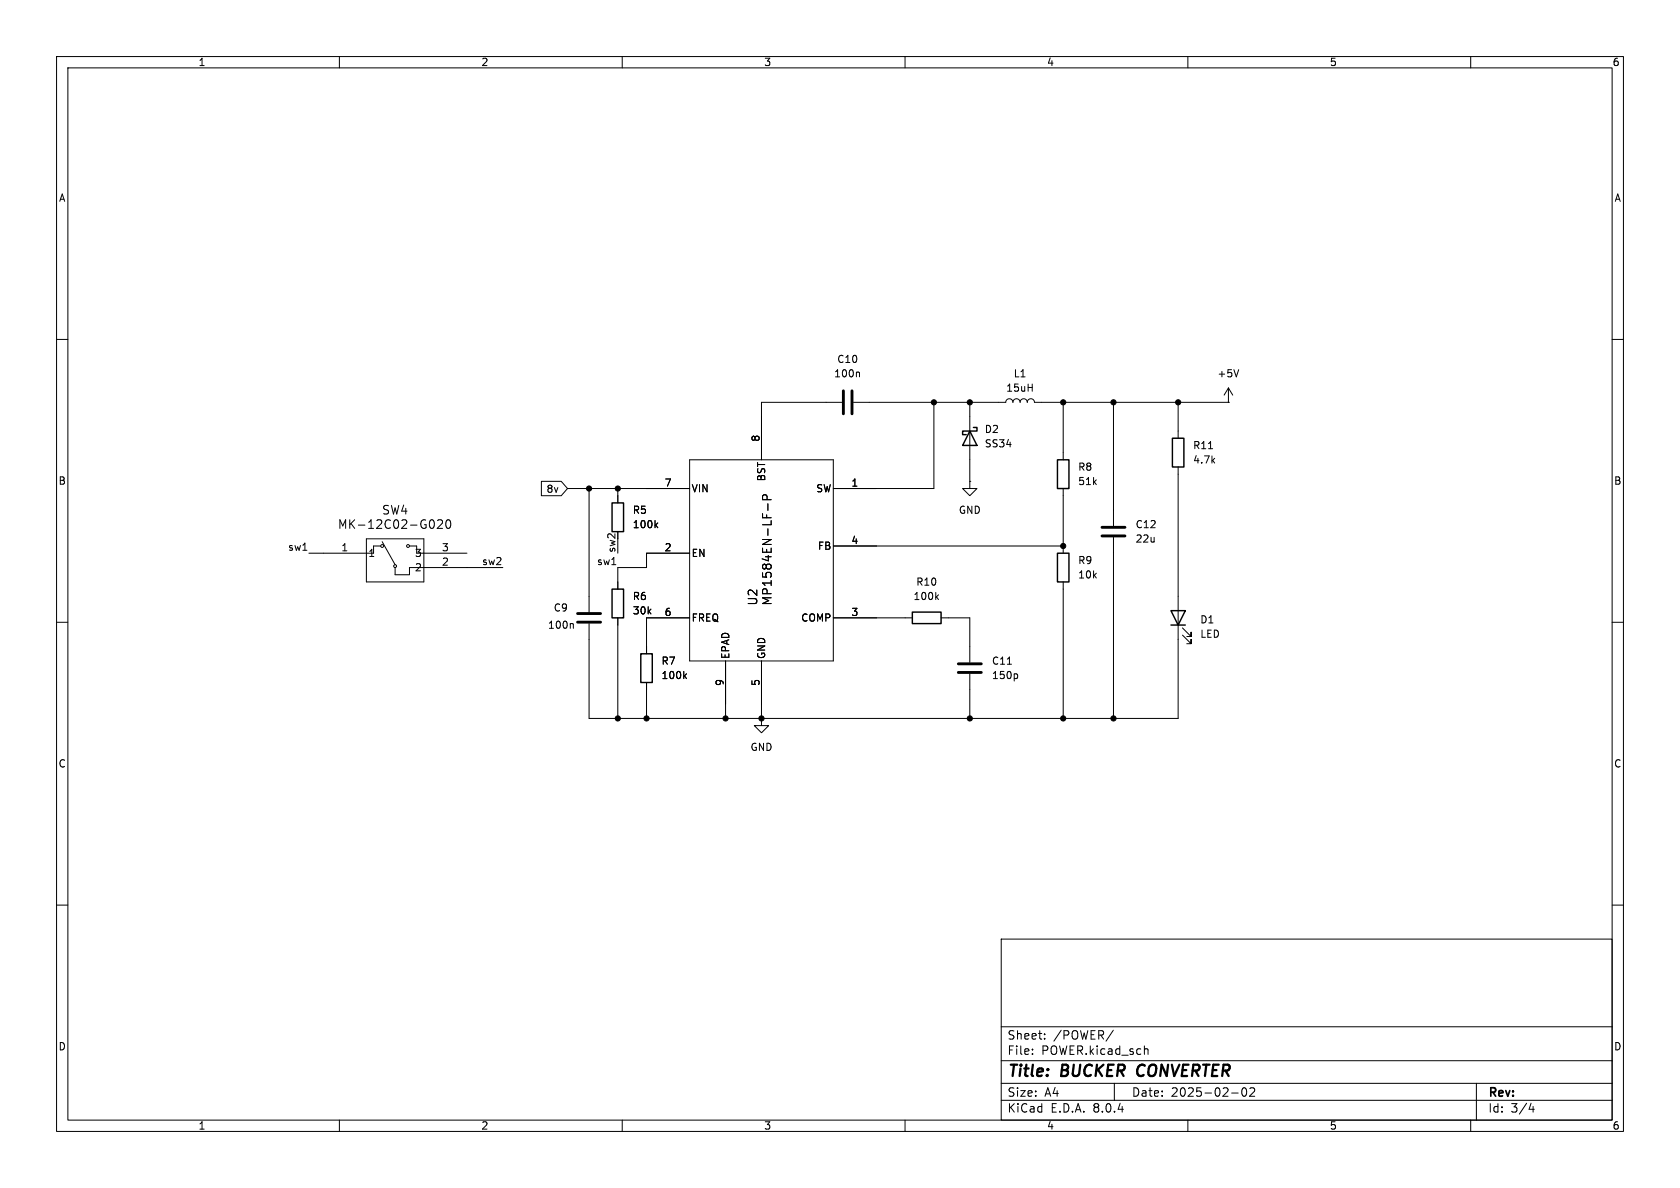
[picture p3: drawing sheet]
<svg xmlns="http://www.w3.org/2000/svg" width="297mm" height="210mm" viewBox="0 0 297 210" stroke-linecap="round" stroke-linejoin="round" font-family="sans-serif">
<g fill="none" stroke="#000" stroke-width=".18">
<path d="M10 10h277v190h-277zM12 12h273v186h-273zM60 10v2M110 10v2M160 10v2M210 10v2M260 10v2M10 60h2M285 60h2M148.8 71.1h-14.2v10.2M150.9 71.1h26.9a.64 .64 0 0 1 .6-.6 .64 .64 0 0 1 .7 .6 .64 .64 0 0 1 .6-.6 .64 .64 0 0 1 .6 .6 .64 .64 0 0 1 .7-.6 .64 .64 0 0 1 .6 .6 .64 .64 0 0 1 .6-.6 .64 .64 0 0 1 .7 .6h34.3M151.8 65.8l.1 .2v.6"/>
<path d="M165.1 71.1v15.3h-17.8M171.4 71.1v14M188 71.1v10.2M196.8 71.1v21.9M208.3 71.1v6.4M213.7 79.3h.7M217.2 71.1h.1M217.2 68.6l-.8 1.3M217.2 68.6v2.5M217.2 68.6l.7 1.3M219 65.3l-.4 1.3M53.5 97.3h.8"/>
<path d="M54.6 97.8h10.2M64.8 95.3h10.1v7.6h-10.1zM67.3 96.5h-1.3v1.3M67.6 95.8l2.2 4M72.4 96.5h1.3v1.3h8.8M76.3 91.9a.83 .83 0 0 1 .6 .6 .83 .83 0 0 1-.3 .8l-.3 .1M77.4 92l.5-.1 .3 .1v.3l-.9 1.1h.9M79 92l.2-.1a.83 .83 0 0 1 .6 .6 .83 .83 0 0 1-.3 .8l-.2 .1a.82 .82 0 0 1-.3-1.4zM95.7 85.1h3.5l1.1 1.3-1.1 1.2h-3.5zM100.3 86.4h21.6M104.1 86.4v21.8M108.2 99.8h.7"/>
<path d="M109.2 86.4v2.5M109.2 94v1.3M115.9 92.8l.4 .5M116.3 92.4l-.5 .5M121.9 97.8h-7.6v2.5h-5.1v3.8M121.9 81.3h25.4v35.5h-25.4zM135.6 88.3l-.1-.7-.2-.1h-.3l-.2 .3v.5h1.5M135.8 89.1v1.1M147.3 96.5h40.7M171.4 85.1v1.3h1.3l-1.3 1.2-1.2-1.2h1.2M171.4 85.1h.1M188 86.4v11.4"/>
<path d="M196.8 95v32M208.3 82.6v44.4h-104.2v-16.8M10 110h2M69.8 100.3v1.3h2.6v-1.3h16.5M101.2 110.2l.2 .2v.7M109.2 109.2v17.8M121 119.5l.4 .5M121.4 119.1l-.5 .5M121.9 109.2h-7.6v6.4M128.3 116.8v10.2M134.6 116.8v10.2M147.3 109.2h14"/>
<path d="M165.6 105.5l.3 .5M165.9 105.1l-.5 .5M166.4 109.2h5v7.9M171.4 119.1v7.9M178.1 117.4h.7M179.7 119.1l.2 .3v.3l-.2 .3M188 102.9v24.1M209 112.3l1.6 1.5v-.8v.8h-.8M209 111l1.6 1.5v-.7v.7h-.8M285 110h2M114.3 120.7v6.3M134.6 127v1.3h1.3l-1.3 1.2-1.3-1.2h1.3"/>
<path d="M134.6 127h.1M10 160h2M285 160h2M177 166h108v32h-108zM60 198v2M110 198v2M160 198v2M177 194.5h108M177 191.5h108M177 187.5h108M177 181.5h108M182.5 186.3v.1"/>
<path d="M182.5 185.5v.1M184.7 183.6v.1M184.7 182.8v.1M196.8 182.1l-1.3 2M197 191.5v3M202.4 185.5h.5l.1 .9M210 198v2M217.7 193.2h1.2M219.7 192.4l.2-.1a.81 .81 0 0 1 .6 .6 .81 .81 0 0 1-.3 .8l-.2 .1a.81 .81 0 0 1-.3-1.4zM221 192.4l.5-.1 .2 .1 .1 .3-.9 1.1h.9M260 198v2M261 191.5v6.5"/>
<path d="M270.7 195l-.4 1.1h.9M271 195.6v1"/>
<circle cx="67.6" cy="96.5" r=".25"/>
<circle cx="72.1" cy="96.5" r=".25"/>
<circle cx="69.8" cy="100.1" r=".25"/>
</g>
<path d="M201.3 188.5a1.27 1.27 0 0 0 0 1.6" fill="none" stroke="#000" stroke-width=".4"/>
<path d="M149.1 69.1v4.1M150.6 69.1v4.1M194.8 94.7h4.1M194.8 93.2h4.1M102.1 110h4.1M102.1 108.5h4.1M169.4 118.9h4.1M169.4 117.3h4.1" fill="none" stroke="#000" stroke-width=".51"/>
<path d="M171.4 76.2l1.3 2.5h-2.5zM172.1 75.6h.6v.6h-2.5v.6h.6M207.3 77.5h2v5.1h-2zM108.2 88.9h2v5.1h-2zM186.9 81.3h2.1v5.1h-2.1zM186.9 97.8h2.1v5.1h-2.1zM108.2 104.1h2v5.1h-2zM113.3 115.6h2v5.1h-2zM161.3 108.2h5.1v2h-5.1zM207 108h2.5l-1.2 2.5zM207 110.5h2.5" fill="none" stroke="#000" stroke-width=".25"/>
<g fill="#000" stroke="#000" stroke-width=".18">
<circle cx="165.1" cy="71.1" r=".46"/>
<circle cx="171.4" cy="71.1" r=".46"/>
<circle cx="188" cy="71.1" r=".46"/>
<circle cx="196.8" cy="71.1" r=".46"/>
<circle cx="208.3" cy="71.1" r=".46"/>
<circle cx="104.1" cy="86.4" r=".46"/>
<circle cx="109.2" cy="86.4" r=".46"/>
<circle cx="188" cy="96.5" r=".46"/>
<circle cx="109.2" cy="127" r=".46"/>
<circle cx="114.3" cy="127" r=".46"/>
<circle cx="128.3" cy="127" r=".46"/>
<circle cx="134.6" cy="127" r=".46"/>
<circle cx="171.4" cy="127" r=".46"/>
<circle cx="188" cy="127" r=".46"/>
<circle cx="196.8" cy="127" r=".46"/>
</g>
<g font-size="2.8">
<text x="178" y="190.9">Title:</text>
<text x="187.7" y="190.9">BUCKER</text>
<text x="201.9" y="190.9">CONVERTER</text>
</g>
<g font-size="2.1">
<text x="59.7" y="93.7">MK-12C02-G020</text>
<text x="67.5" y="91.2">SW4</text>
<text x="134.1" y="107.1" transform="rotate(-90 134.1 107.1)">U2</text>
<text x="136.6" y="107.1" transform="rotate(-90 136.6 107.1)">MP1584EN-LF-P</text>
<text x="178" y="184">Sheet:</text>
<text x="186.2" y="184">/POWER/</text>
<text x="178" y="186.7">File:</text>
<text x="184.1" y="186.7">POWER.kicad_sch</text>
<text x="178" y="196.9">KiCad</text>
<text x="178" y="194.1">Size:</text>
<text x="184.7" y="194.1">A4</text>
<text x="185.7" y="196.9">E.D.A.</text>
<text x="193.3" y="196.9">8.0.4</text>
<text x="200" y="194.1">Date:</text>
<text x="207" y="194.1">2025-02-02</text>
<text x="263" y="194.3">Rev:</text>
<text x="263" y="196.9">Id:</text>
<text x="267.1" y="196.9">3/4</text>
</g>
<g font-size="1.8">
<text x="35" y="11.9">1</text>
<text x="85" y="11.9">2</text>
<text x="135" y="11.9">3</text>
<text x="185" y="11.9">4</text>
<text x="235" y="11.9">5</text>
<text x="285" y="11.9">6</text>
<text x="10.3" y="35.9">A</text>
<text x="285.3" y="35.9">A</text>
<text x="147.9" y="64.4">C10</text>
<text x="147.4" y="66.9">100n</text>
<text x="177.8" y="69.4">15uH</text>
<text x="179.1" y="66.9">L1</text>
<text x="215.1" y="66.9">+5V</text>
<text x="174" y="76.7">D2</text>
<text x="134.4" y="78.2" transform="rotate(-90 134.4 78.2)">8</text>
<text x="174" y="79.3">SS34</text>
<text x="190.5" y="83.4">R8</text>
<text x="210.8" y="82.1">4.7k</text>
<text x="210.8" y="79.6">R11</text>
<text x="10.3" y="85.9">B</text>
<text x="96.5" y="87.3">8v</text>
<text x="117.4" y="86.1">7</text>
<text x="122.2" y="87.2">VIN</text>
<text x="135.5" y="85.2" transform="rotate(-90 135.5 85.2)">BST</text>
<text x="144.2" y="87.2">SW</text>
<text x="150.4" y="86.1">1</text>
<text x="190.5" y="86">51k</text>
<text x="285.3" y="85.9">B</text>
<text x="111.8" y="91">R5</text>
<text x="111.8" y="93.6">100k</text>
<text x="169.4" y="91">GND</text>
<text x="200.7" y="93.6">C12</text>
<text x="50.8" y="97.4">sw1</text>
<text x="60.3" y="97.5">1</text>
<text x="65" y="98.7">1</text>
<text x="73.3" y="101.2">2</text>
<text x="73.3" y="98.7">3</text>
<text x="78" y="100.1">2</text>
<text x="78" y="97.5">3</text>
<text x="85.1" y="100">sw2</text>
<text x="105.4" y="100">sw1</text>
<text x="108.9" y="97.8" transform="rotate(-90 108.9 97.8)">sw2</text>
<text x="117.4" y="97.5">2</text>
<text x="122.2" y="98.7">EN</text>
<text x="144.5" y="97.4">FB</text>
<text x="150.4" y="96.3">4</text>
<text x="190.5" y="99.9">R9</text>
<text x="200.7" y="96.1">22u</text>
<text x="111.8" y="106.3">R6</text>
<text x="161.4" y="106.3">100k</text>
<text x="161.9" y="103.7">R10</text>
<text x="190.5" y="102.5">10k</text>
<text x="96.8" y="111.4">100n</text>
<text x="97.8" y="108.3">C9</text>
<text x="111.8" y="108.8">30k</text>
<text x="117.4" y="109">6</text>
<text x="122.2" y="110.1">FREQ</text>
<text x="141.5" y="110.1">COMP</text>
<text x="150.4" y="109">3</text>
<text x="212.1" y="110.4">D1</text>
<text x="212.1" y="112.9">LED</text>
<text x="116.8" y="117.7">R7</text>
<text x="129.1" y="116.6" transform="rotate(-90 129.1 116.6)">EPAD</text>
<text x="135.5" y="116.6" transform="rotate(-90 135.5 116.6)">GND</text>
<text x="175.3" y="117.7">C11</text>
<text x="116.8" y="120.2">100k</text>
<text x="128" y="121.4" transform="rotate(-90 128 121.4)">9</text>
<text x="134.4" y="121.4" transform="rotate(-90 134.4 121.4)">5</text>
<text x="175.3" y="120.2">150p</text>
<text x="10.3" y="135.9">C</text>
<text x="132.6" y="132.9">GND</text>
<text x="285.3" y="135.9">C</text>
<text x="10.3" y="185.9">D</text>
<text x="285.3" y="185.9">D</text>
<text x="35" y="199.9">1</text>
<text x="85" y="199.9">2</text>
<text x="135" y="199.9">3</text>
<text x="185" y="199.9">4</text>
<text x="235" y="199.9">5</text>
<text x="285" y="199.9">6</text>
</g>
</svg>
